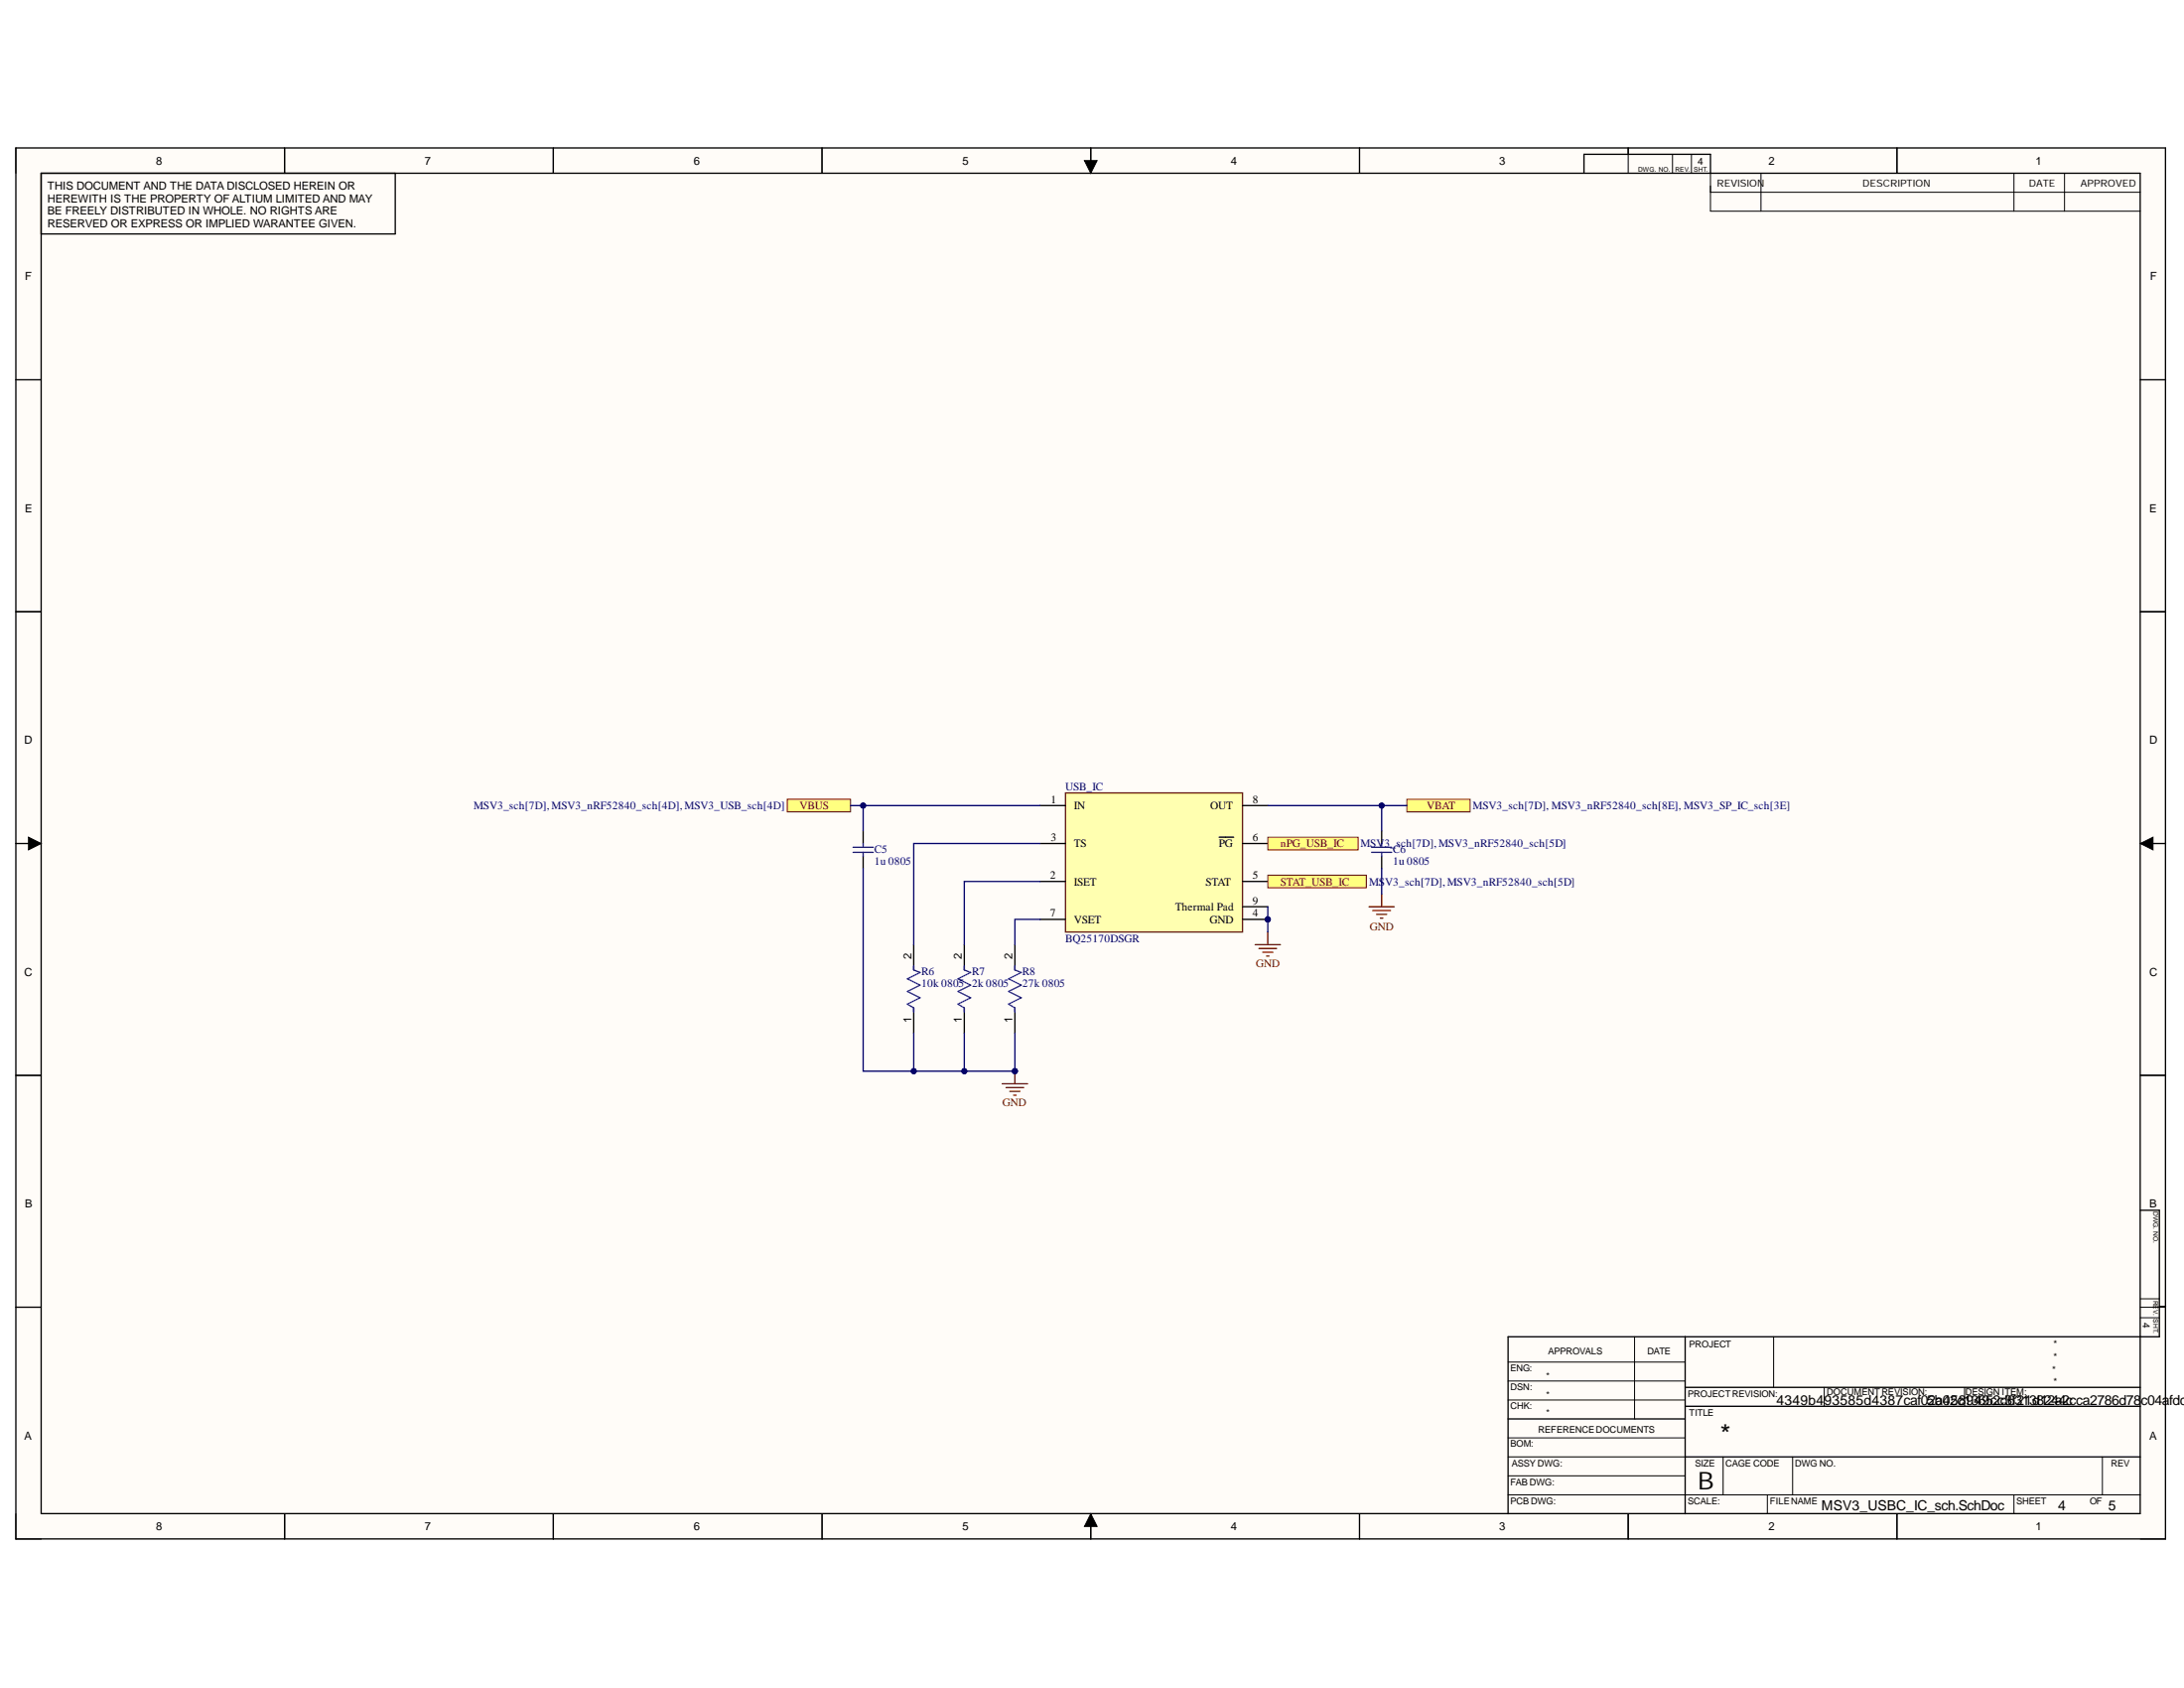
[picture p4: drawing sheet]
<svg xmlns="http://www.w3.org/2000/svg" width="279mm" height="216mm" viewBox="0 0 279 216" stroke-linecap="round" stroke-linejoin="round" font-family="sans-serif">
<g fill="#fffcf8">
<path d="M2 18.9h275.1v178h-275.1z" fill-rule="evenodd"/>
<path d="M5.3 22.2h268.5v171.4h-268.5z" fill-rule="evenodd"/>
</g>
<g fill="none" stroke="#000" stroke-width=".13">
<path d="M2 18.9v3.3M36.4 18.9v3.3M70.8 18.9v3.3M105.2 18.9v3.3M139.5 18.9v3.3M173.9 18.9v3.3M208.3 18.9v3.3M214 19.7v2.5M216.4 19.7v2.5M242.7 18.9v3.3M138.7 20.5h1.7l-.9 1.7zM218.8 22.2v4.8h55"/>
<path d="M218.8 24.6h55M225.3 22.2v4.8M257.6 22.2v4.8M264.1 22.2v4.8M2 48.6h3.3M273.8 48.6h3.3M2 78.2h3.3M273.8 78.2h3.3M2 107.9h3.3M3.6 107.1l1.7 .8-1.7 .8zM273.8 107.9l1.6-.8v1.6zM273.8 107.9h3.3"/>
<path d="M2 137.5h3.3M273.8 137.5h3.3M2 167.2h3.3M192.9 176.6h22.7M192.9 174.2h22.7M192.9 179.1h22.7M209.1 171v10.5M226.9 171v6.4M233.4 177.4v2.5M251.3 177.4v2.5M273.8 167.2h3.3M273.8 168.5h2.4"/>
<path d="M273.8 166.1h2.4M2 193.6v3.3h3.3M36.4 193.6v3.3M70.8 193.6v3.3M105.2 193.6v3.3M139.5 193.6l.9 1.6h-1.7zM139.5 193.6v3.3M173.9 193.6v3.3M192.9 191.2h80.9M192.9 186.3h22.7M192.9 183.9h22.7M192.9 188.8h22.7"/>
<path d="M208.3 193.6v3.3M220.4 186.3v4.9M226.1 191.2v2.4M229.3 186.3v4.9M242.7 193.6v3.3M257.6 191.2v2.4M269 186.3v4.9M273.8 196.9h3.3"/>
</g>
<g fill="none" stroke="#000" stroke-width=".17">
<path d="M2 18.9h275v177.9h-275zM36.4 18.9v3.3M70.8 18.9v3.3M105.2 18.9v3.3M139.5 18.9v3.3M173.9 18.9v3.3M208.3 18.9v.8M242.7 18.9v3.3M5.3 22.2h268.5v171.4h-268.5zM50.6 22.2v7.7h-45.3M202.6 22.2v-2.5h16.2v2.5M2 48.6h3.3"/>
<path d="M273.8 48.6h3.3M2 78.2h3.3M273.8 78.2h3.3M2 107.9h3.3M273.8 107.9h3.3M2 137.5h3.3M273.8 137.5h3.3M273.8 154.8h2.4v16.2h-83.3v22.6M2 167.2h3.3M215.6 177.4h58.2M215.6 171v22.6M215.6 179.9h58.2"/>
<path d="M276.2 167.1h.9M36.4 193.6v3.3M70.8 193.6v3.3M105.2 193.6v3.3M139.5 193.6v3.3M173.9 193.6v3.3M192.9 181.5h22.7M208.3 193.6v3.3M215.6 186.3h58.2M242.7 193.6v3.3"/>
</g>
<path d="M138.7 20.5h1.7l-.9 1.7zM3.6 107.1l1.7 .8-1.7 .8zM273.8 107.9l1.6-.8v1.6zM139.5 193.6l.9 1.6h-1.7z" fill="#000"/>
<circle cx="162.2" cy="117.6" r=".32" fill="#000080"/>
<circle cx="162.2" cy="117.6" r=".32" fill="none" stroke="#000080" stroke-width=".13"/>
<path d="M136.3 101.4h22.7v17.8h-22.7z" fill-rule="evenodd" fill="#ffffb0"/>
<path d="M136.3 101.4h22.7v17.8h-22.7z" fill="none" stroke="#800000" stroke-width=".17"/>
<path d="M133.1 107.9h3.2M133.1 103h3.2M133.1 112.7h3.2M133.1 117.6h3.2M156 107.1h1.8M159 107.9h3.2M159 103h3.2M159 112.7h3.2M159 116h3.2M159 117.6h3.2" fill="none" stroke="#000" stroke-width=".17"/>
<circle cx="162.2" cy="117.6" r=".32" fill="#000080"/>
<circle cx="162.2" cy="117.6" r=".32" fill="none" stroke="#000080" stroke-width=".13"/>
<path d="M100.7 102.2h8.1v1.6h-8.1z" fill-rule="evenodd" fill="#ffff80"/>
<path d="M100.7 102.2h8.1v1.6h-8.1z" fill="none" stroke="#800000" stroke-width=".13"/>
<path d="M162.2 119.2v1.6M128.2 138.6h3.3M128.7 139.1h2.3M129.2 139.6h1.3M129.8 137v1.6M160.6 120.8h3.2M161.1 121.3h2.2M161.5 121.8h1.3M162 122.3h.4M129.7 140.1h.3" fill="none" stroke="#800000" stroke-width=".17"/>
<circle cx="129.8" cy="137" r=".32" fill="#000080"/>
<circle cx="129.8" cy="137" r=".32" fill="none" stroke="#000080" stroke-width=".13"/>
<path d="M110.4 106.3v1.6M110.4 109.5v1.6M176.8 106.3v1.6M176.8 109.5v1.6M116.9 120.8v3.3M116.9 128.9v3.3M123.4 120.8v3.3M123.4 128.9v3.3M129.8 120.8v3.3M129.8 128.9v3.3" fill="none" stroke="#000" stroke-width=".17"/>
<path d="M109.1 108.4h2.6M109.1 109h2.6M110.4 107.9v.5M110.4 109v.5M175.5 108.4h2.5M175.5 109h2.5M176.8 107.9v.5M176.8 109v.5M116.9 123.6v.5l.8 .3-1.6 .8 1.6 .8-1.6 .8 1.6 .8-1.6 .8 .8 .5v.5M123.4 123.6v.5l.8 .3-1.6 .8 1.6 .8-1.6 .8 1.6 .8-1.6 .8 .8 .5v.5M129.8 123.6v.5l.8 .3-1.6 .8 1.6 .8-1.6 .8 1.6 .8-1.6 .8 .8 .5v.5" fill="none" stroke="#00f" stroke-width=".17"/>
<path d="M175.1 116h3.3M175.6 116.5h2.3M176.1 117h1.3M176.6 117.4h.3M176.8 114.4v1.6" fill="none" stroke="#800000" stroke-width=".17"/>
<path d="M180 102.2h8.1v1.6h-8.1z" fill-rule="evenodd" fill="#ffff80"/>
<path d="M180 102.2h8.1v1.6h-8.1z" fill="none" stroke="#800000" stroke-width=".13"/>
<path d="M162.2 107.1h11.5v1.6h-11.5z" fill-rule="evenodd" fill="#ffff80"/>
<path d="M162.2 107.1h11.5v1.6h-11.5z" fill="none" stroke="#800000" stroke-width=".13"/>
<path d="M162.2 111.9h12.6v1.7h-12.6z" fill-rule="evenodd" fill="#ffff80"/>
<path d="M162.2 111.9h12.6v1.7h-12.6z" fill="none" stroke="#800000" stroke-width=".13"/>
<path d="M108.8 103h24.3M133.1 117.6h-3.3v3.2" fill="none" stroke="#000080" stroke-width=".17"/>
<circle cx="110.4" cy="103" r=".32" fill="#000080"/>
<circle cx="110.4" cy="103" r=".32" fill="none" stroke="#000080" stroke-width=".13"/>
<path d="M129.8 132.2v4.8" fill="none" stroke="#000080" stroke-width=".17"/>
<circle cx="129.8" cy="137" r=".32" fill="#000080"/>
<circle cx="129.8" cy="137" r=".32" fill="none" stroke="#000080" stroke-width=".13"/>
<path d="M133.1 112.7h-9.7v8.1M123.4 132.2v4.8" fill="none" stroke="#000080" stroke-width=".17"/>
<circle cx="123.4" cy="137" r=".32" fill="#000080"/>
<circle cx="123.4" cy="137" r=".32" fill="none" stroke="#000080" stroke-width=".13"/>
<path d="M110.4 111.1v25.9h19.4" fill="none" stroke="#000080" stroke-width=".17"/>
<circle cx="116.9" cy="137" r=".32" fill="#000080"/>
<circle cx="116.9" cy="137" r=".32" fill="none" stroke="#000080" stroke-width=".13"/>
<circle cx="123.4" cy="137" r=".32" fill="#000080"/>
<circle cx="123.4" cy="137" r=".32" fill="none" stroke="#000080" stroke-width=".13"/>
<circle cx="129.8" cy="137" r=".32" fill="#000080"/>
<circle cx="129.8" cy="137" r=".32" fill="none" stroke="#000080" stroke-width=".13"/>
<path d="M110.4 103v3.3" fill="none" stroke="#000080" stroke-width=".17"/>
<circle cx="110.4" cy="103" r=".32" fill="#000080"/>
<circle cx="110.4" cy="103" r=".32" fill="none" stroke="#000080" stroke-width=".13"/>
<path d="M133.1 107.9h-16.2v12.9M116.9 132.2v4.8" fill="none" stroke="#000080" stroke-width=".17"/>
<circle cx="116.9" cy="137" r=".32" fill="#000080"/>
<circle cx="116.9" cy="137" r=".32" fill="none" stroke="#000080" stroke-width=".13"/>
<path d="M162.2 116v3.2" fill="none" stroke="#000080" stroke-width=".17"/>
<circle cx="162.2" cy="117.6" r=".32" fill="#000080"/>
<circle cx="162.2" cy="117.6" r=".32" fill="none" stroke="#000080" stroke-width=".13"/>
<path d="M162.2 103h17.8M176.8 111.1v3.3" fill="none" stroke="#000080" stroke-width=".17"/>
<circle cx="176.8" cy="103" r=".32" fill="#000080"/>
<circle cx="176.8" cy="103" r=".32" fill="none" stroke="#000080" stroke-width=".13"/>
<path d="M176.8 103v3.3" fill="none" stroke="#000080" stroke-width=".17"/>
<circle cx="176.8" cy="103" r=".32" fill="#000080"/>
<circle cx="176.8" cy="103" r=".32" fill="none" stroke="#000080" stroke-width=".13"/>
<text font-size="3.5" x="220.1" y="184.7">*</text>
<text font-size="3.1" x="217.2" y="190.5">B</text>
<g font-size="1.8">
<text x="227.3" y="179.7">4349b493585d4387caf05b42c1934695c2cd36f21d12a2cca2786d78</text>
<text x="246.6" y="179.7">2a058</text>
<text x="257.7" y="179.7">3138244c</text>
<text x="273.9" y="179.7">c04afdc6</text>
<text x="233" y="193.2">MSV3_USBC_IC_sch.SchDoc</text>
<text x="263.3" y="193.2">4</text>
<text x="269.7" y="193.2">5</text>
</g>
<g font-size="1.4">
<text x="20" y="21.1">8</text>
<text x="54.3" y="21.1">7</text>
<text x="88.8" y="21.1">6</text>
<text x="123.1" y="21.1">5</text>
<text x="157.5" y="21.1">4</text>
<text x="191.8" y="21.1">3</text>
<text x="226.2" y="21.1">2</text>
<text x="260.4" y="21.1">1</text>
<text x="6.1" y="24.3">THIS DOCUMENT AND THE DATA DISCLOSED HEREIN OR</text>
<text x="6.1" y="25.9">HEREWITH IS THE PROPERTY OF ALTIUM LIMITED AND MAY</text>
<text x="6.1" y="27.5">BE FREELY DISTRIBUTED IN WHOLE. NO RIGHTS ARE</text>
<text x="6.1" y="29.1">RESERVED OR EXPRESS OR IMPLIED WARANTEE GIVEN.</text>
<text x="3.2" y="35.9">F</text>
<text x="275.1" y="35.9">F</text>
<text x="3.2" y="65.6">E</text>
<text x="275" y="65.6">E</text>
<text x="3.1" y="95.2">D</text>
<text x="275" y="95.2">D</text>
<text x="134.4" y="102.7">1</text>
<text x="134.4" y="107.6">3</text>
<text x="137.4" y="103.5">IN</text>
<text x="154.8" y="103.5">OUT</text>
<text x="160.2" y="107.6">6</text>
<text x="160.2" y="102.7">8</text>
<text x="134.4" y="112.4">2</text>
<text x="137.4" y="113.3">ISET</text>
<text x="137.4" y="108.4">TS</text>
<text x="154.2" y="113.3">STAT</text>
<text x="155.9" y="108.4">PG</text>
<text x="160.2" y="112.4">5</text>
<text x="134.4" y="117.2">7</text>
<text x="137.4" y="118.1">VSET</text>
<text x="150.4" y="116.5">Thermal Pad</text>
<text x="154.7" y="118.1">GND</text>
<text x="160.2" y="115.6">9</text>
<text x="160.2" y="117.2">4</text>
<text x="3.1" y="124.9">C</text>
<text x="116.6" y="122.7" transform="rotate(-90 116.6 122.7)">2</text>
<text x="123" y="122.7" transform="rotate(-90 123 122.7)">2</text>
<text x="129.5" y="122.7" transform="rotate(-90 129.5 122.7)">2</text>
<text x="275" y="124.9">C</text>
<text x="116.6" y="130.8" transform="rotate(-90 116.6 130.8)">1</text>
<text x="123" y="130.8" transform="rotate(-90 123 130.8)">1</text>
<text x="129.5" y="130.8" transform="rotate(-90 129.5 130.8)">1</text>
<text x="3.2" y="154.5">B</text>
<text x="275" y="154.5">B</text>
<text x="3.1" y="184.2">A</text>
<text x="275" y="184.2">A</text>
<text x="20" y="195.8">8</text>
<text x="54.3" y="195.8">7</text>
<text x="88.8" y="195.8">6</text>
<text x="123.1" y="195.8">5</text>
<text x="157.5" y="195.8">4</text>
<text x="191.8" y="195.8">3</text>
<text x="226.2" y="195.8">2</text>
<text x="260.4" y="195.8">1</text>
</g>
<g font-size="1.4" fill="#000080">
<text x="136.3" y="101.1">USB_IC</text>
<text x="60.6" y="103.5">MSV3_sch[7D],MSV3_nRF52840_sch[4D],MSV3_USB_sch[4D]</text>
<text x="188.4" y="103.5">MSV3_sch[7D], MSV3_nRF52840_sch[8E], MSV3_SP_IC_sch[3E]</text>
<text x="111.9" y="109">C5</text>
<text x="111.9" y="110.6">1u 0805</text>
<text x="174" y="108.4">MSV3_sch[7D],MSV3_nRF52840_sch[5D]</text>
<text x="175.1" y="113.3">MSV3_sch[7D],MSV3_nRF52840_sch[5D]</text>
<text x="178.2" y="109">C6</text>
<text x="178.2" y="110.6">1u 0805</text>
<text x="117.9" y="124.7">R6</text>
<text x="124.4" y="124.7">R7</text>
<text x="130.8" y="124.7">R8</text>
<text x="136.3" y="120.5">BQ25170DSGR</text>
<text x="117.9" y="126.3">10k 0805</text>
<text x="124.4" y="126.3">2k 0805</text>
<text x="130.8" y="126.3">27k 0805</text>
</g>
<g font-size="1.4" fill="#800000">
<text x="102.3" y="103.5">VBUS</text>
<text x="182.5" y="103.5">VBAT</text>
<text x="163.8" y="108.4">nPG_USB_IC</text>
<text x="163.8" y="113.3">STAT_USB_IC</text>
<text x="175.2" y="118.9">GND</text>
<text x="160.7" y="123.8">GND</text>
<text x="128.3" y="141.5">GND</text>
</g>
<g font-size="1.3">
<text x="217.2" y="21.1">4</text>
<text x="219.6" y="23.9">REVISION</text>
<text x="238.3" y="23.9">DESCRIPTION</text>
<text x="259.6" y="23.9">DATE</text>
<text x="266.2" y="23.9">APPROVED</text>
<text x="262.7" y="172.3">*</text>
<text x="274.1" y="169.2" transform="rotate(90 274.1 169.2)">4</text>
<text x="262.5" y="175.7">*</text>
<text x="262.7" y="177.1">*</text>
<text x="262.7" y="174">*</text>
</g>
<g font-size="1.2">
<text x="198.1" y="173.2">APPROVALS</text>
<text x="210.8" y="173.2">DATE</text>
<text x="216.1" y="172.3">PROJECT</text>
<text x="193.2" y="175.4">ENG:</text>
<text x="193.2" y="177.8">DSN:</text>
<text x="197.8" y="176.4">*</text>
<text x="197.8" y="178.8">*</text>
<text x="215.9" y="178.7">PROJECTREVISION:</text>
<text x="233.7" y="178.5">DOCUMENTREVISION:</text>
<text x="251.5" y="178.5">DESIGN ITEM:</text>
<text x="193.2" y="180.3">CHK:</text>
<text x="193.2" y="185.1">BOM:</text>
<text x="196.8" y="183.3">REFERENCEDOCUMENTS</text>
<text x="197.8" y="181.1">*</text>
<text x="216.1" y="181.1">TITLE</text>
<text x="193.2" y="190">FAB DWG:</text>
<text x="193.4" y="187.5">ASSY DWG:</text>
<text x="216.9" y="187.5">SIZE</text>
<text x="220.7" y="187.5">CAGE CODE</text>
<text x="229.6" y="187.5">DWG NO.</text>
<text x="270.1" y="187.5">REV</text>
<text x="193.2" y="192.4">PCB DWG:</text>
<text x="215.9" y="192.4">SCALE:</text>
<text x="226.4" y="192.4">FILENAME</text>
<text x="258" y="192.4">SHEET</text>
<text x="267.4" y="192.4">OF</text>
</g>
<g font-size=".8">
<text x="209.6" y="22">DWG. NO.</text>
<text x="214.3" y="22">REV.</text>
<text x="216.7" y="22">SHT.</text>
<text x="275.5" y="155" transform="rotate(90 275.5 155)">DWG. NO.</text>
<text x="275.5" y="166.3" transform="rotate(90 275.5 166.3)">REV.</text>
<text x="275.5" y="168.7" transform="rotate(90 275.5 168.7)">SHT.</text>
</g>
</svg>
